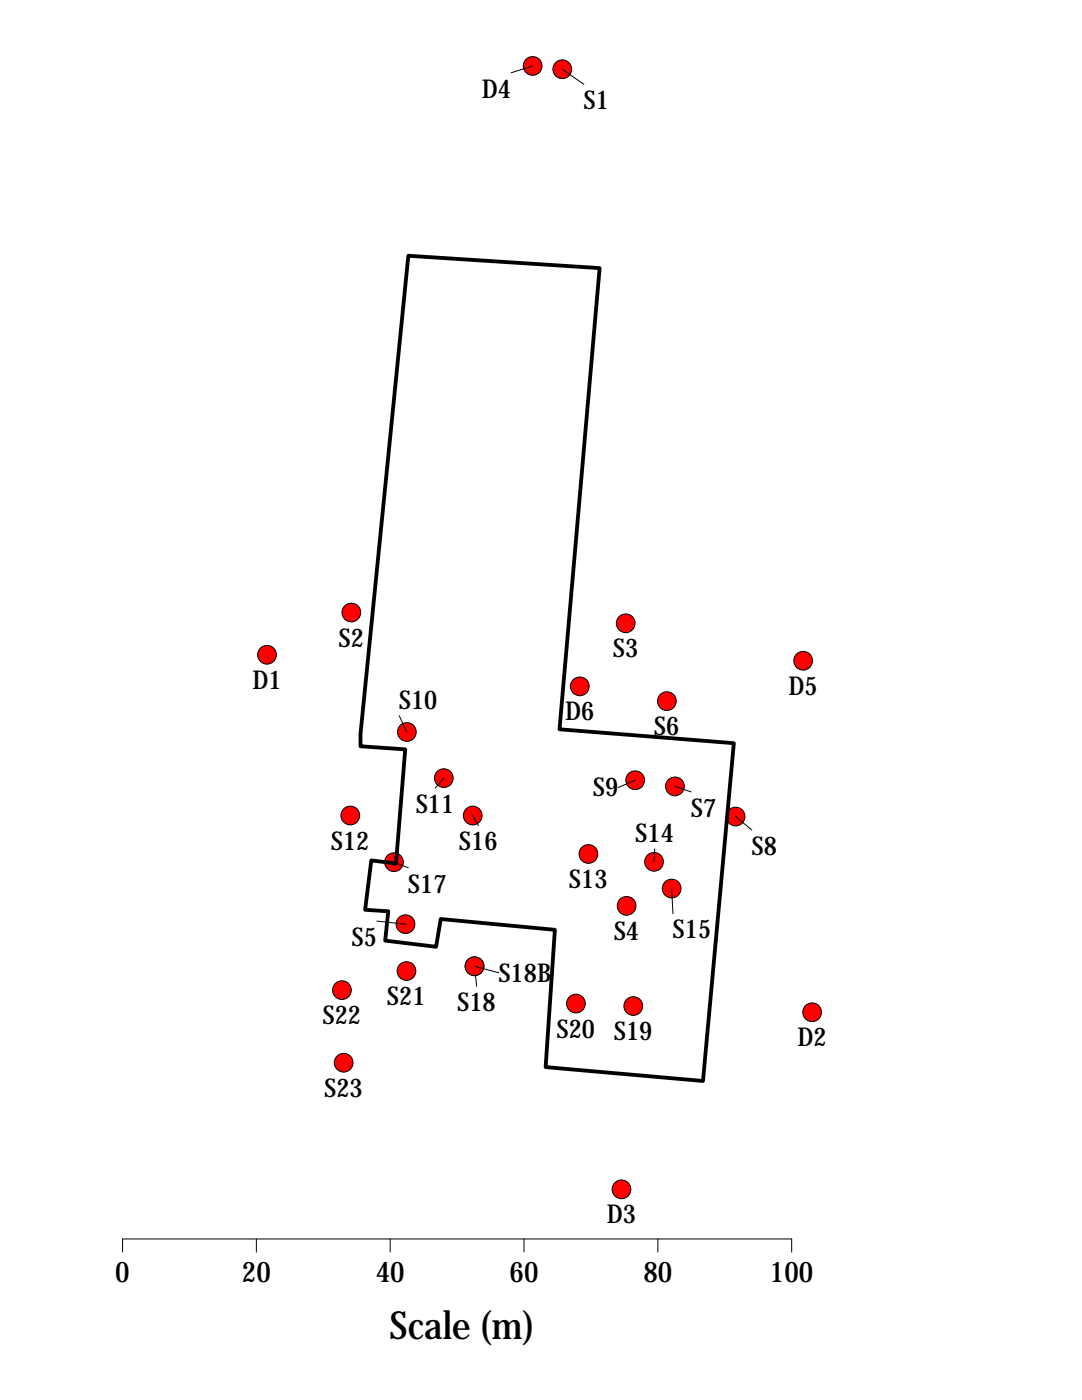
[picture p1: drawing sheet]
<svg xmlns="http://www.w3.org/2000/svg" width="216mm" height="279mm" viewBox="0 0 216 279" stroke-linecap="round" stroke-linejoin="round" font-family="sans-serif">
<!-- layer: Exported Layers -->
<g fill="#f00" stroke="#000" stroke-width=".2">
<circle cx="53.3" cy="130.7" r="1.87"/>
<circle cx="162.1" cy="202" r="1.87"/>
<circle cx="124" cy="237.4" r="1.87"/>
<circle cx="106.3" cy="13.2" r="1.87"/>
</g>
<path d="M106.3 13.2l-4.3 1.3" fill="none" stroke="#000" stroke-width=".2"/>
<g fill="#f00" stroke="#000" stroke-width=".2">
<circle cx="160.3" cy="131.9" r="1.87"/>
<circle cx="115.7" cy="137" r="1.87"/>
<circle cx="112.2" cy="13.8" r="1.87"/>
</g>
<path d="M112.2 13.8l4.3 3" fill="none" stroke="#000" stroke-width=".2"/>
<circle cx="81.2" cy="146.1" r="1.87" fill="#f00" stroke="#000" stroke-width=".2"/>
<path d="M79.7 142.8l1.5 3.3" fill="none" stroke="#000" stroke-width=".2"/>
<circle cx="88.6" cy="155.3" r="1.87" fill="#f00" stroke="#000" stroke-width=".2"/>
<path d="M88.6 155.3l-1.8 2" fill="none" stroke="#000" stroke-width=".2"/>
<g fill="#f00" stroke="#000" stroke-width=".2">
<circle cx="69.9" cy="162.8" r="1.87"/>
<circle cx="117.4" cy="170.4" r="1.87"/>
<circle cx="130.5" cy="172" r="1.87"/>
</g>
<path d="M130.6 169.4l-.1 2.6" fill="none" stroke="#000" stroke-width=".2"/>
<circle cx="134" cy="177.3" r="1.87" fill="#f00" stroke="#000" stroke-width=".2"/>
<path d="M134 177.3l.3 5.1" fill="none" stroke="#000" stroke-width=".2"/>
<circle cx="94.3" cy="162.8" r="1.87" fill="#f00" stroke="#000" stroke-width=".2"/>
<path d="M94.3 162.8l1.2 2" fill="none" stroke="#000" stroke-width=".2"/>
<circle cx="78.6" cy="172.1" r="1.87" fill="#f00" stroke="#000" stroke-width=".2"/>
<path d="M78.6 172.1l2.9 1.1" fill="none" stroke="#000" stroke-width=".2"/>
<circle cx="94.7" cy="192.8" r="1.87" fill="#f00" stroke="#000" stroke-width=".2"/>
<path d="M94.7 192.8l.4 4.1" fill="none" stroke="#000" stroke-width=".2"/>
<circle cx="94.7" cy="192.8" r="1.87" fill="#f00" stroke="#000" stroke-width=".2"/>
<path d="M94.7 192.8l4.8 1.3" fill="none" stroke="#000" stroke-width=".2"/>
<g fill="#f00" stroke="#000" stroke-width=".2">
<circle cx="126.4" cy="200.8" r="1.87"/>
<circle cx="70.1" cy="122.2" r="1.87"/>
<circle cx="114.9" cy="200.3" r="1.87"/>
<circle cx="81.1" cy="193.8" r="1.87"/>
<circle cx="68.2" cy="197.6" r="1.87"/>
<circle cx="68.6" cy="212.1" r="1.87"/>
<circle cx="124.9" cy="124.4" r="1.87"/>
<circle cx="125" cy="180.8" r="1.87"/>
<circle cx="80.9" cy="184.4" r="1.87"/>
</g>
<path d="M75.2 183.8l5.7 .6" fill="none" stroke="#000" stroke-width=".2"/>
<g fill="#f00" stroke="#000" stroke-width=".2">
<circle cx="133.1" cy="139.9" r="1.87"/>
<circle cx="134.7" cy="156.9" r="1.87"/>
</g>
<path d="M134.7 156.9l3.2 1.1" fill="none" stroke="#000" stroke-width=".2"/>
<circle cx="146.8" cy="163" r="1.87" fill="#f00" stroke="#000" stroke-width=".2"/>
<path d="M146.8 163l3.2 2.6" fill="none" stroke="#000" stroke-width=".2"/>
<circle cx="126.7" cy="155.7" r="1.87" fill="#f00" stroke="#000" stroke-width=".2"/>
<path d="M126.7 155.7l-3.3 1.5M24.5 249.9v-2.6h133.5v2.6M51.2 247.3v2.6M77.9 247.3v2.6M104.6 247.3v2.6M131.3 247.3v2.6" fill="none" stroke="#000" stroke-width=".2"/>
<path d="M81.5 51l38.1 2.5-8 92 34.8 2.8-6.1 67.4-31.4-2.7 1.8-27.4-22.8-2.2-.9 5.6-10.1-1.3 .6-5.8-4.6-.3 1.2-9.9 4.9 .6 1.9-22.7-9-.7v-2.4z" fill="none" stroke="#000" stroke-width=".76"/>
<text font-size="7.8" x="77.8" y="267.1">Scale (m)</text>
<g font-size="5.7">
<text x="23" y="255.9">0</text>
<text x="48.3" y="255.9">20</text>
<text x="75" y="255.9">40</text>
<text x="101.7" y="255.9">60</text>
<text x="128.4" y="255.9">80</text>
<text x="153.6" y="255.9">100</text>
</g>
<g font-size="5.2">
<text x="96.2" y="19.5">D4</text>
<text x="116.5" y="21.8">S1</text>
<text x="67.6" y="129.1">S2</text>
<text x="122.3" y="131.2">S3</text>
<text x="50.4" y="137.5">D1</text>
<text x="79.7" y="141.4">S10</text>
<text x="112.8" y="143.8">D6</text>
<text x="157.3" y="138.7">D5</text>
<text x="130.6" y="146.7">S6</text>
<text x="118.3" y="158.9">S9</text>
<text x="83" y="162.2">S11</text>
<text x="137.9" y="163">S7</text>
<text x="66.1" y="169.6">S12</text>
<text x="91.7" y="169.7">S16</text>
<text x="126.8" y="168">S14</text>
<text x="150" y="170.6">S8</text>
<text x="81.5" y="178.1">S17</text>
<text x="113.6" y="177.2">S13</text>
<text x="70.2" y="188.8">S5</text>
<text x="122.5" y="187.6">S4</text>
<text x="134.3" y="187.3">S15</text>
<text x="99.5" y="195.9">S18B</text>
<text x="77.3" y="200.6">S21</text>
<text x="91.3" y="201.8">S18</text>
<text x="64.4" y="204.4">S22</text>
<text x="111.1" y="207.1">S20 S19</text>
<text x="159.1" y="208.8">D2</text>
<text x="64.8" y="218.9">S23</text>
<text x="121.1" y="244.2">D3</text>
</g>
</svg>
